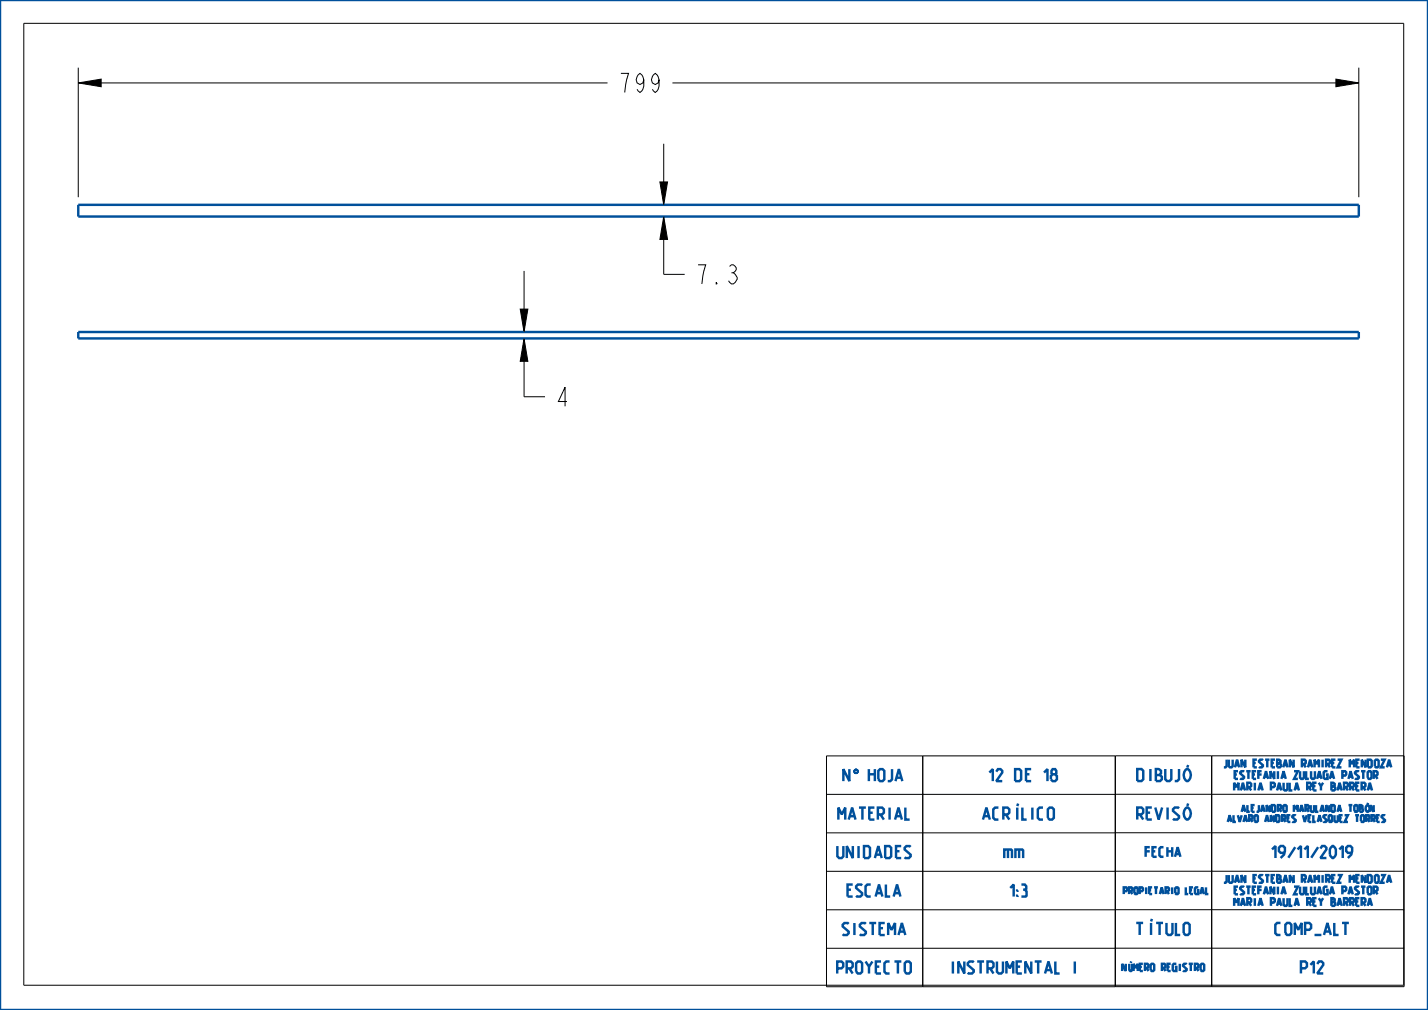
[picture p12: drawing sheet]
<svg xmlns="http://www.w3.org/2000/svg" width="297mm" height="210mm" viewBox="0 0 297 210" stroke-linecap="round" stroke-linejoin="round" font-family="sans-serif">
<path d="M16.3 17.2l4.7-.8v1.6zM277.8 16.4l4.8 .8-4.8 .8zM138 45l.8 4.8h-1.6zM137.2 37.8h1.6l-.8 4.8zM108.2 64.3h1.6l-.8 4.7zM109 70.4l.8 4.7h-1.6z" fill="#000"/>
<path d="M16.3 17.2l4.7-.8v1.6zM277.8 16.4l4.8 .8-4.8 .8zM137.2 37.8h1.6l-.8 4.8zM138 45l.8 4.8h-1.6zM108.2 64.3h1.6l-.8 4.7zM109 70.4l.8 4.7h-1.6z" fill="none" stroke="#000" stroke-width=".21"/>
<path d="M177.9 159.9h.3z" fill="#00509b"/>
<path d="M177.9 159.9h.3z" fill="none" stroke="#00509b" stroke-width=".21"/>
<path d="M177.8 160l.4-.1z" fill="#00509b"/>
<path d="M177.8 160l.4-.1z" fill="none" stroke="#00509b" stroke-width=".21"/>
<path d="M177.8 160h.5z" fill="#00509b"/>
<path d="M177.8 160h.5z" fill="none" stroke="#00509b" stroke-width=".21"/>
<path d="M177.7 160.1l.6-.1z" fill="#00509b"/>
<path d="M177.7 160.1l.6-.1z" fill="none" stroke="#00509b" stroke-width=".21"/>
<path d="M177.7 160.1h.7z" fill="#00509b"/>
<path d="M177.7 160.1h.7z" fill="none" stroke="#00509b" stroke-width=".21"/>
<path d="M177.7 160.1h.7z" fill="#00509b"/>
<path d="M177.7 160.1h.7z" fill="none" stroke="#00509b" stroke-width=".21"/>
<path d="M178 160.1h.4z" fill="#00509b"/>
<path d="M178 160.1h.4z" fill="none" stroke="#00509b" stroke-width=".21"/>
<path d="M178.1 160.1h.3z" fill="#00509b"/>
<path d="M178.1 160.1h.3z" fill="none" stroke="#00509b" stroke-width=".21"/>
<path d="M178.2 160.2h.2z" fill="#00509b"/>
<path d="M178.2 160.2h.2z" fill="none" stroke="#00509b" stroke-width=".21"/>
<path d="M178.2 160.2h.2z" fill="#00509b"/>
<path d="M178.2 160.2h.2z" fill="none" stroke="#00509b" stroke-width=".21"/>
<path d="M178.2 160.2h.2z" fill="#00509b"/>
<path d="M178.2 160.2h.2z" fill="none" stroke="#00509b" stroke-width=".21"/>
<path d="M178.3 160.2h.1l.1 .1z" fill="#00509b"/>
<path d="M178.3 160.2h.1l.1 .1z" fill="none" stroke="#00509b" stroke-width=".21"/>
<path d="M178.3 160.2l.2 .1z" fill="#00509b"/>
<path d="M178.3 160.2l.2 .1z" fill="none" stroke="#00509b" stroke-width=".21"/>
<path d="M178.3 160.3h.2z" fill="#00509b"/>
<path d="M178.3 160.3h.2z" fill="none" stroke="#00509b" stroke-width=".21"/>
<path d="M178.3 160.4l.2-.1v.1z" fill="#00509b"/>
<path d="M178.3 160.4l.2-.1v.1z" fill="none" stroke="#00509b" stroke-width=".21"/>
<path d="M178.3 160.4h.2z" fill="#00509b"/>
<path d="M178.3 160.4h.2z" fill="none" stroke="#00509b" stroke-width=".21"/>
<path d="M178.3 160.5l.2-.1v.1z" fill="#00509b"/>
<path d="M178.3 160.5l.2-.1v.1z" fill="none" stroke="#00509b" stroke-width=".21"/>
<path d="M178.3 160.5h.2z" fill="#00509b"/>
<path d="M178.3 160.5h.2z" fill="none" stroke="#00509b" stroke-width=".21"/>
<path d="M178.3 160.5h.2z" fill="#00509b"/>
<path d="M178.3 160.5h.2z" fill="none" stroke="#00509b" stroke-width=".21"/>
<path d="M178.2 160.6l.3-.1z" fill="#00509b"/>
<path d="M178.2 160.6l.3-.1z" fill="none" stroke="#00509b" stroke-width=".21"/>
<path d="M178.2 160.6l.3-.1z" fill="#00509b"/>
<path d="M178.2 160.6l.3-.1z" fill="none" stroke="#00509b" stroke-width=".21"/>
<path d="M178.1 160.7l.3-.1z" fill="#00509b"/>
<path d="M178.1 160.7l.3-.1z" fill="none" stroke="#00509b" stroke-width=".21"/>
<path d="M177.7 160.7l.7-.1z" fill="#00509b"/>
<path d="M177.7 160.7l.7-.1z" fill="none" stroke="#00509b" stroke-width=".21"/>
<path d="M177.7 160.7l.7-.1z" fill="#00509b"/>
<path d="M177.7 160.7l.7-.1z" fill="none" stroke="#00509b" stroke-width=".21"/>
<path d="M177.7 160.7h.7z" fill="#00509b"/>
<path d="M177.7 160.7h.7z" fill="none" stroke="#00509b" stroke-width=".21"/>
<path d="M177.8 160.8l.6-.1z" fill="#00509b"/>
<path d="M177.8 160.8l.6-.1z" fill="none" stroke="#00509b" stroke-width=".21"/>
<path d="M177.8 160.8h.5z" fill="#00509b"/>
<path d="M177.8 160.8h.5z" fill="none" stroke="#00509b" stroke-width=".21"/>
<path d="M177.9 160.8h.4z" fill="#00509b"/>
<path d="M177.9 160.8h.4z" fill="none" stroke="#00509b" stroke-width=".21"/>
<path d="M178 160.8h.3z" fill="#00509b"/>
<path d="M178 160.8h.3z" fill="none" stroke="#00509b" stroke-width=".21"/>
<path d="M0 0h297v210h-297zM16.3 42.6h266.3v2.4h-266.3zM16.3 69h266.3v1.4h-266.3z" fill="none" stroke="#00509b" stroke-width=".51"/>
<g fill="none" stroke="#000" stroke-width=".21">
<path d="M4.9 4.9h287v200h-287zM16.3 14.1v26.9M16.3 17.2h110.1M139.9 17.2h142.7M282.6 14.1v26.9M138 29.9v12.7M109 56.3v12.7M138 45v12h4.4M109 70.4v12.1h4.4M171.9 157.2h60v48h-60zM191.9 157.2v48M252 157.1v48h-20v-48l60 .1v48h-40v-48"/>
<path d="M231.9 173.2h-60M231.9 165.2h-60M232 165.1l60 .1M232 173.1l60 .1M231.9 181.2h-60M231.9 189.2h-60M231.9 197.2h-60M232 181.1l60 .1M232 189.1l60 .1M232 197.1l60 .1"/>
</g>
<g font-size="5.2">
<text x="128.3" y="19.2">799</text>
<text x="144.4" y="59">7.3</text>
<text x="115.3" y="84.5">4</text>
</g>
<g font-size="3.3" fill="#00509b">
<text x="175.2" y="162.4">N</text>
<text x="180.6" y="162.4">HOJA</text>
<text x="205.1" y="162.4">12 DE 18</text>
<text x="236.1" y="162.4">DIBUJÓ</text>
<text x="174.1" y="170.4">MATERIAL</text>
<text x="204.1" y="170.4">ACRÍLICO</text>
<text x="236.1" y="170.4">REVISÓ</text>
<text x="174.1" y="178.4">UNIDADES</text>
<text x="209" y="178.4">mm</text>
<text x="263.3" y="178.4">19/11/2019</text>
<text x="176" y="186.4">ESCALA</text>
<text x="209" y="186.4">1:3</text>
<text x="175.1" y="194.4">SISTEMA</text>
<text x="236.1" y="194.4">TÍTULO</text>
<text x="265.2" y="194.4">COMP_ALT</text>
<text x="174.1" y="202.4">PROYECTO</text>
<text x="197.3" y="202.4">INSTRUMENTAL I</text>
<text x="270.1" y="202.4">P12</text>
</g>
<text font-size="2.6" fill="#00509b" x="238.1" y="178.1">FECHA</text>
<g font-size="2.1" fill="#00509b">
<text x="254.6" y="159.6">JUAN ESTEBAN RAMIREZ MENDOZA</text>
<text x="256.9" y="162">ESTEFANIA ZULUAGA PASTOR</text>
<text x="256.9" y="164.4">MARIA PAULA REY BARRERA</text>
<text x="254.6" y="183.6">JUAN ESTEBAN RAMIREZ MENDOZA</text>
<text x="256.9" y="186">ESTEFANIA ZULUAGA PASTOR</text>
<text x="256.9" y="188.4">MARIA PAULA REY BARRERA</text>
</g>
<text font-size="2" fill="#00509b" x="233.2" y="201.9">NÚMERO REGISTRO</text>
<g font-size="1.8" fill="#00509b">
<text x="255.5" y="170.9">ALVARO ANDRES VELASQUEZ TORRES</text>
<text x="258.4" y="168.8">ALEJANDRO MARULANDA TOBÓN</text>
<text x="233.4" y="185.9">PROPIETARIO LEGAL</text>
</g>
</svg>
